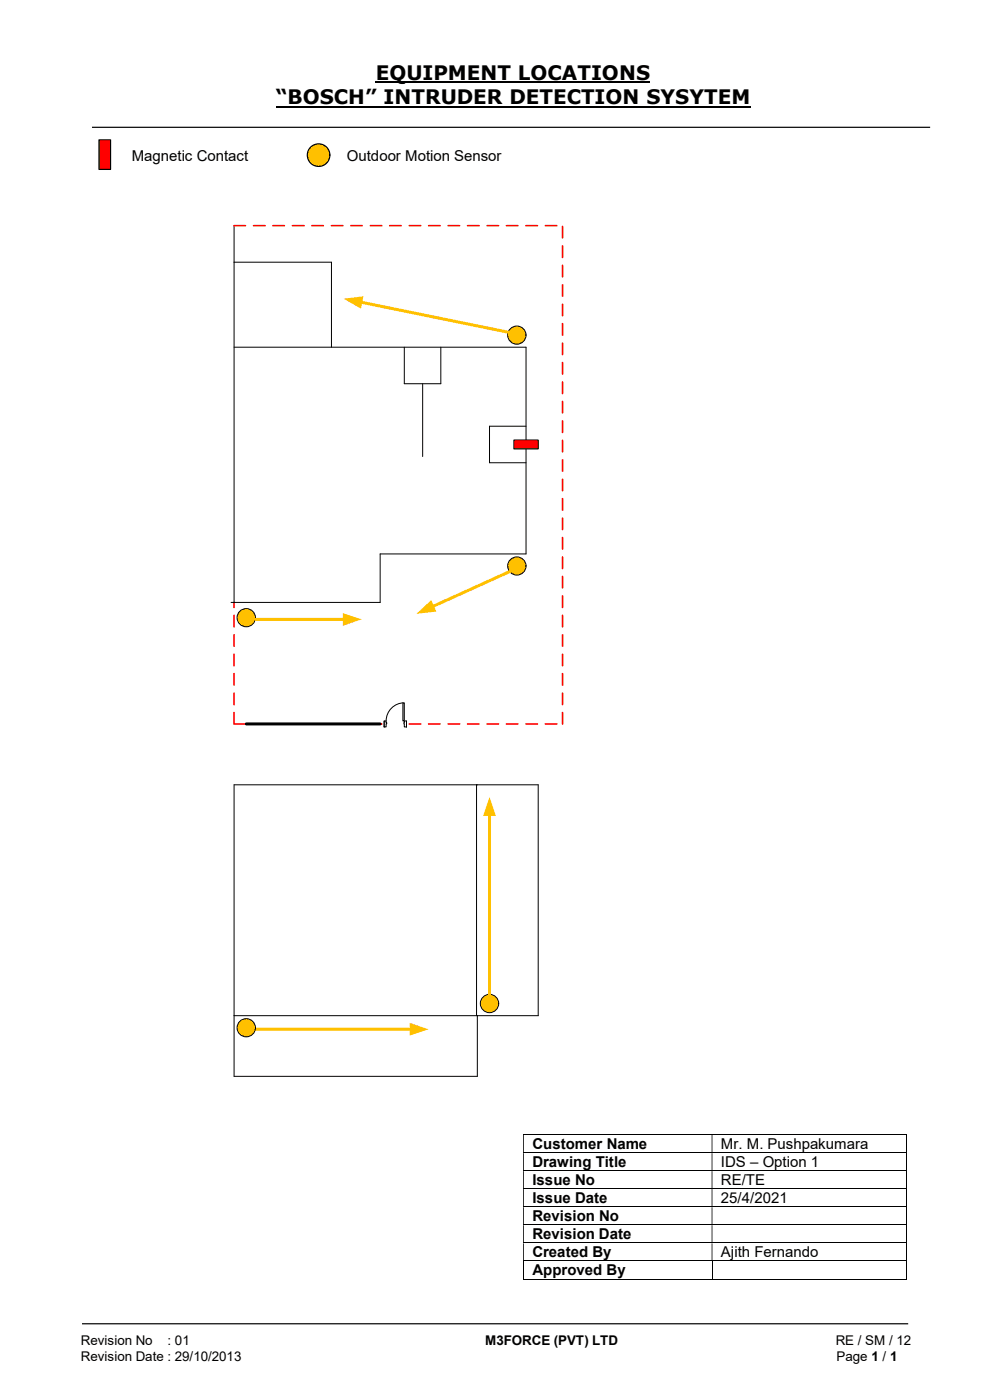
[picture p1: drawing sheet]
<svg xmlns="http://www.w3.org/2000/svg" width="210mm" height="297mm" viewBox="0 0 210 297" stroke-linecap="round" stroke-linejoin="round" font-family="sans-serif">
<path d="M79.7 17.5h58.2M58.5 22.6h100.7" fill="none" stroke="#000" stroke-width=".42"/>
<path d="M19.5 27h177.8M17.4 280.8h175.3" fill="none" stroke="#000" stroke-width=".25"/>
<g fill="none" stroke="#000" stroke-width=".21">
<path d="M111 240.7h81.2M111 244.6h81.2M111 248.4h81.2M111 252.2h81.2M111 256h81.2M111 259.8h81.2M192.3 240.8v3.7M192.3 244.6v3.7M192.3 248.5v3.6M192.3 252.3v3.6M192.3 256.1v3.7M192.3 259.9v3.7"/>
<path d="M111 263.7h81.2M111 267.5h81.2M111 271.4h40M111 267.6v3.8M151 267.6v3.8M151.1 271.4h41.1M192.3 263.8v3.6M192.3 267.6v3.8"/>
</g>
<g fill="#000">
<path d="M192.2 240.6h.2v.2h-.2zM111 240.8h.1v3.7h-.1zM151 240.8h.1v3.7h-.1z" fill-rule="evenodd"/>
<path d="M192.2 244.5h.2v.1h-.2zM111 244.6h.1v3.7h-.1zM151 244.6h.1v3.7h-.1z" fill-rule="evenodd"/>
<path d="M192.2 248.3h.2v.2h-.2zM111 248.5h.1v3.6h-.1zM151 248.5h.1v3.6h-.1z" fill-rule="evenodd"/>
<path d="M192.2 252.1h.2v.2h-.2zM111 252.3h.1v3.6h-.1zM151 252.3h.1v3.6h-.1z" fill-rule="evenodd"/>
<path d="M192.2 255.9h.2v.2h-.2zM111 256.1h.1v3.7h-.1zM151 256.1h.1v3.7h-.1z" fill-rule="evenodd"/>
<path d="M192.2 259.8h.2v.1h-.2zM111 259.9h.1v3.7h-.1zM151 259.9h.1v3.7h-.1z" fill-rule="evenodd"/>
<path d="M192.2 263.6h.2v.2h-.2zM111 263.8h.1v3.6h-.1zM151 263.8h.1v3.6h-.1z" fill-rule="evenodd"/>
</g>
<path d="M192.2 267.4h.2v.2h-.2zM192.2 271.3h.2v.1h-.2z" fill="#000"/>
<path d="M21 29.7h2.5v6.2h-2.5z" fill="#f00"/>
<path d="M21 29.7h2.5v6.2h-2.5z" fill="none" stroke="#000" stroke-width=".25"/>
<path d="M54.1 218.4h33.1" fill="none" stroke="#ffc000" stroke-width=".64"/>
<path d="M86.9 217l4 1.4-4 1.3z" fill="#ffc000"/>
<path d="M85.8 73.7v7.7M93.5 73.7v7.7M89.7 81.4v15.5M49.7 166.5v61.8h51.6v-12.8M101.1 166.5v49" fill="none" stroke="#000" stroke-width=".21"/>
<g fill="#f00">
<path d="M49.5 151.1l.3 .1v2.4l-.1 .2-.2-.2zM49.5 146.9l.3 .2v2.4l-.1 .1-.2-.1zM49.5 142.8l.3 .1v2.4l-.1 .2-.2-.2zM49.5 138.7l.3 .1v2.4l-.1 .2-.2-.2zM49.5 134.6l.3 .1v2.4l-.1 .1-.2-.1zM49.5 130.4l.3 .2v2.4l-.1 .1-.2-.1zM49.5 127.7l.3 .1v1.1l-.1 .1-.2-.1z"/>
<path d="M119.2 151.1l.3 .1v2.4l-.2 .2-.1-.2zM119.2 146.9l.3 .2v2.4l-.2 .1-.1-.1zM119.2 142.8l.3 .1v2.4l-.2 .2-.1-.2zM119.2 138.7l.3 .1v2.4l-.2 .2-.1-.2zM119.2 134.6l.3 .1v2.4l-.2 .1-.1-.1zM119.2 130.4l.3 .2v2.4l-.2 .1-.1-.1zM119.2 126.3l.3 .1v2.5l-.2 .1-.1-.1zM119.2 122.2l.3 .1v2.4l-.2 .2-.1-.2zM119.2 118.1l.3 .1v2.4l-.2 .2-.1-.2zM119.2 113.9l.3 .1v2.5l-.2 .1-.1-.1zM119.2 109.8l.3 .1v2.5l-.2 .1-.1-.1zM119.2 105.7l.3 .1v2.4l-.2 .2-.1-.2zM119.2 101.6l.3 .1v2.4l-.2 .2-.1-.2zM119.2 97.4l.3 .2v2.3l-.2 .2-.1-.2zM119.2 93.3l.3 .1v2.4l-.2 .2-.1-.2zM119.2 89.2l.3 .1v2.4l-.2 .2-.1-.2zM119.2 85.1l.3 .1v2.4l-.2 .2-.1-.2zM119.2 81l.3 .1v2.4l-.2 .2-.1-.2zM119.2 76.8l.3 .1v2.4l-.2 .2-.1-.2zM119.2 72.7l.3 .1v2.4l-.2 .2-.1-.2zM119.2 68.5l.3 .2v2.4l-.2 .1-.1-.1zM119.2 64.4l.3 .2v2.4l-.2 .1-.1-.1zM119.2 60.3l.3 .2v2.3l-.2 .2-.1-.2zM119.2 56.2l.3 .1v2.4l-.2 .2-.1-.2zM119.2 52.1l.3 .1v2.4l-.2 .2-.1-.2zM119.2 47.9l.3 .1v2.5l-.2 .1-.1-.1z"/>
</g>
<path d="M49.7 47.9v79.9M70.3 55.6v18.1M111.6 73.7v43.8M85.8 81.4h7.7M80.6 117.5v10.3M49.7 166.5h51.6M114.2 166.5v49h-64.5" fill="none" stroke="#000" stroke-width=".21"/>
<g fill="#f00">
<path d="M49.5 153.5l2.6-.1 .1 .2-.1 .2h-2.4zM53.7 153.5l2.5-.1 .2 .2-.2 .2h-2.4zM57.8 153.5l2.5-.1 .2 .2-.2 .2h-2.4zM61.9 153.5l2.6-.1 .1 .2-.1 .2h-2.4zM66.1 153.5l2.5-.1 .1 .2-.1 .2h-2.4zM70.2 153.5l2.5-.1 .2 .2-.2 .2h-2.4zM74.3 153.5l2.5-.1 .2 .2-.2 .2h-2.4zM78.5 153.5l2.5-.1 .2 .2-.2 .2h-2.4zM82.6 153.5l2.5-.1 .2 .2-.2 .2h-2.4zM86.7 153.5l2.5-.1 .2 .2-.2 .2h-2.4zM90.8 153.5l2.5-.1 .2 .2-.2 .2h-2.4zM95 153.5l2.5-.1 .2 .2-.2 .2h-2.4zM99.1 153.5l2.5-.1 .2 .2-.2 .2h-2.4zM103.2 153.5l2.5-.1 .2 .2-.2 .2h-2.4zM107.3 153.5l2.6-.1 .1 .2-.1 .2h-2.5zM111.5 153.5l2.5-.1 .2 .2-.2 .2h-2.4zM115.6 153.5l2.5-.1 .2 .2-.2 .2h-2.4z"/>
<path d="M49.5 47.8l2.6-.1 .1 .2-.1 .1h-2.4zM53.7 47.8l2.5-.1 .2 .2-.2 .1h-2.4zM57.8 47.8l2.5-.1 .2 .2-.2 .1h-2.4zM61.9 47.8l2.6-.1 .1 .2-.1 .1h-2.4zM66.1 47.8l2.5-.1 .1 .2-.1 .1h-2.4zM70.2 47.8l2.5-.1 .2 .2-.2 .1h-2.4zM74.3 47.8l2.5-.1 .2 .2-.2 .1h-2.4zM78.5 47.8l2.5-.1 .2 .2-.2 .1h-2.4zM82.6 47.8l2.5-.1 .2 .2-.2 .1h-2.4zM86.7 47.8l2.5-.1 .2 .2-.2 .1h-2.4zM90.8 47.8l2.5-.1 .2 .2-.2 .1h-2.4zM95 47.8l2.5-.1 .2 .2-.2 .1h-2.4zM99.1 47.8l2.5-.1 .2 .2-.2 .1h-2.4zM103.2 47.8l2.5-.1 .2 .2-.2 .1h-2.4zM107.3 47.8l2.6-.1 .1 .2-.1 .1h-2.5zM111.5 47.8l2.5-.1 .2 .2-.2 .1h-2.4zM115.6 47.8l2.5-.1 .2 .2-.2 .1h-2.4z"/>
</g>
<path d="M49.7 55.6h20.6M49.7 73.7h61.9M80.6 117.5h31M49 127.8h31.6M101.1 166.5h13.1" fill="none" stroke="#000" stroke-width=".21"/>
<path d="M109 93.3h5.2v1.9h-5.2z" fill="#f00"/>
<path d="M109 93.3h5.2v1.9h-5.2z" fill="none" stroke="#000" stroke-width=".21"/>
<path d="M52.2 153.6h28.4" fill="none" stroke="#000" stroke-width=".64"/>
<path d="M81.5 152.9h4.7v1.4h-4.7z" fill="#fff"/>
<path d="M81.5 152.9h4.7v1.4h-4.7z" fill="none" stroke="#fff" stroke-width=".21"/>
<path d="M85.8 153v1.2h.4v-1.2zM81.5 153h.4v1.2h-.4z" fill-rule="evenodd" fill="#fff"/>
<path d="M81.9 153.3v-.3h-.4v1.2h.4v-.6M85.8 153.3v-.3h.4v1.2h-.4v-.6" fill="none" stroke="#000" stroke-width=".21"/>
<path d="M85.7 153.3l.1 .3zM81.9 153.3h.1v.3h-.1z" fill-rule="evenodd" fill="#fff"/>
<path d="M81.5 153v1.2M81.9 153.3h.1v.3h-.1M85.8 153.3v.3M85.8 149.1a3.9 3.9 0 0 0-3.9 3.9M86.2 153v1.2" fill="none" stroke="#000" stroke-width=".21"/>
<path d="M85.5 149.1h.3v3.9h-.3z" fill="#fff"/>
<path d="M111.6 90.4h-7.8v7.8h7.8M85.5 149.1h.3v3.9h-.3z" fill="none" stroke="#000" stroke-width=".21"/>
<circle cx="52.3" cy="131" r="1.94" fill="#ffc000"/>
<circle cx="52.3" cy="131" r="1.94" fill="none" stroke="#000" stroke-width=".21"/>
<circle cx="109.7" cy="120.1" r="1.94" fill="#ffc000"/>
<circle cx="109.7" cy="120.1" r="1.94" fill="none" stroke="#000" stroke-width=".21"/>
<circle cx="109.7" cy="71.1" r="1.94" fill="#ffc000"/>
<circle cx="109.7" cy="71.1" r="1.94" fill="none" stroke="#000" stroke-width=".21"/>
<circle cx="52.3" cy="218" r="1.94" fill="#ffc000"/>
<circle cx="52.3" cy="218" r="1.94" fill="none" stroke="#000" stroke-width=".21"/>
<circle cx="103.8" cy="212.9" r="1.94" fill="#ffc000"/>
<circle cx="103.8" cy="212.9" r="1.94" fill="none" stroke="#000" stroke-width=".21"/>
<path d="M108.2 121.2l-16.5 7.5" fill="none" stroke="#ffc000" stroke-width=".64"/>
<path d="M88.3 130.2l3.2-2.9 1.1 2.5z" fill="#ffc000"/>
<path d="M54.1 131.4h19" fill="none" stroke="#ffc000" stroke-width=".64"/>
<path d="M72.7 130.1l4.1 1.3-4.1 1.4z" fill="#ffc000"/>
<path d="M103.8 172.8v38.3" fill="none" stroke="#ffc000" stroke-width=".64"/>
<path d="M103.8 169.1l1.4 4h-2.7z" fill="#ffc000"/>
<path d="M76.5 64.1l31.3 6.4" fill="none" stroke="#ffc000" stroke-width=".64"/>
<g fill="#ffc000">
<path d="M72.9 63.4l4.2-.5-.5 2.6z"/>
<circle cx="67.6" cy="32.9" r="2.39"/>
</g>
<circle cx="67.6" cy="32.9" r="2.39" fill="none" stroke="#000" stroke-width=".25"/>
<g font-size="4.2">
<text x="79.7" y="17">EQUIPMENT LOCATIONS</text>
<text x="58.5" y="22.1">“BOSCH” INTRUDER DETECTION SYSYTEM</text>
</g>
<g font-size="3.2">
<text x="27.9" y="34.1">Magnetic Contact</text>
<text x="73.6" y="34.1">Outdoor Motion Sensor</text>
<text x="112.9" y="243.8">Customer Name</text>
<text x="153" y="243.8">Mr. M. Pushpakumara</text>
<text x="112.9" y="247.6">Drawing Title</text>
<text x="112.9" y="251.4">Issue No</text>
<text x="153" y="247.6">IDS – Option 1</text>
<text x="153" y="251.4">RE/TE</text>
<text x="112.9" y="255.3">Issue Date</text>
<text x="153" y="255.3">25/4/2021</text>
<text x="112.9" y="259.1">Revision No</text>
<text x="112.9" y="262.9">Revision Date</text>
<text x="112.9" y="266.7">Created By</text>
<text x="153" y="266.7">Ajith Fernando</text>
<text x="112.9" y="270.6">Approved By</text>
</g>
<g font-size="2.8">
<text x="17.1" y="285.4">Revision No</text>
<text x="35.5" y="285.4">: 01</text>
<text x="102.9" y="285.4">M3FORCE (PVT) LTD</text>
<text x="177.3" y="285.4">RE / SM / 12</text>
<text x="17.1" y="288.7">Revision Date : 29/10/2013</text>
<text x="177.5" y="288.7">Page 1 / 1</text>
</g>
</svg>
